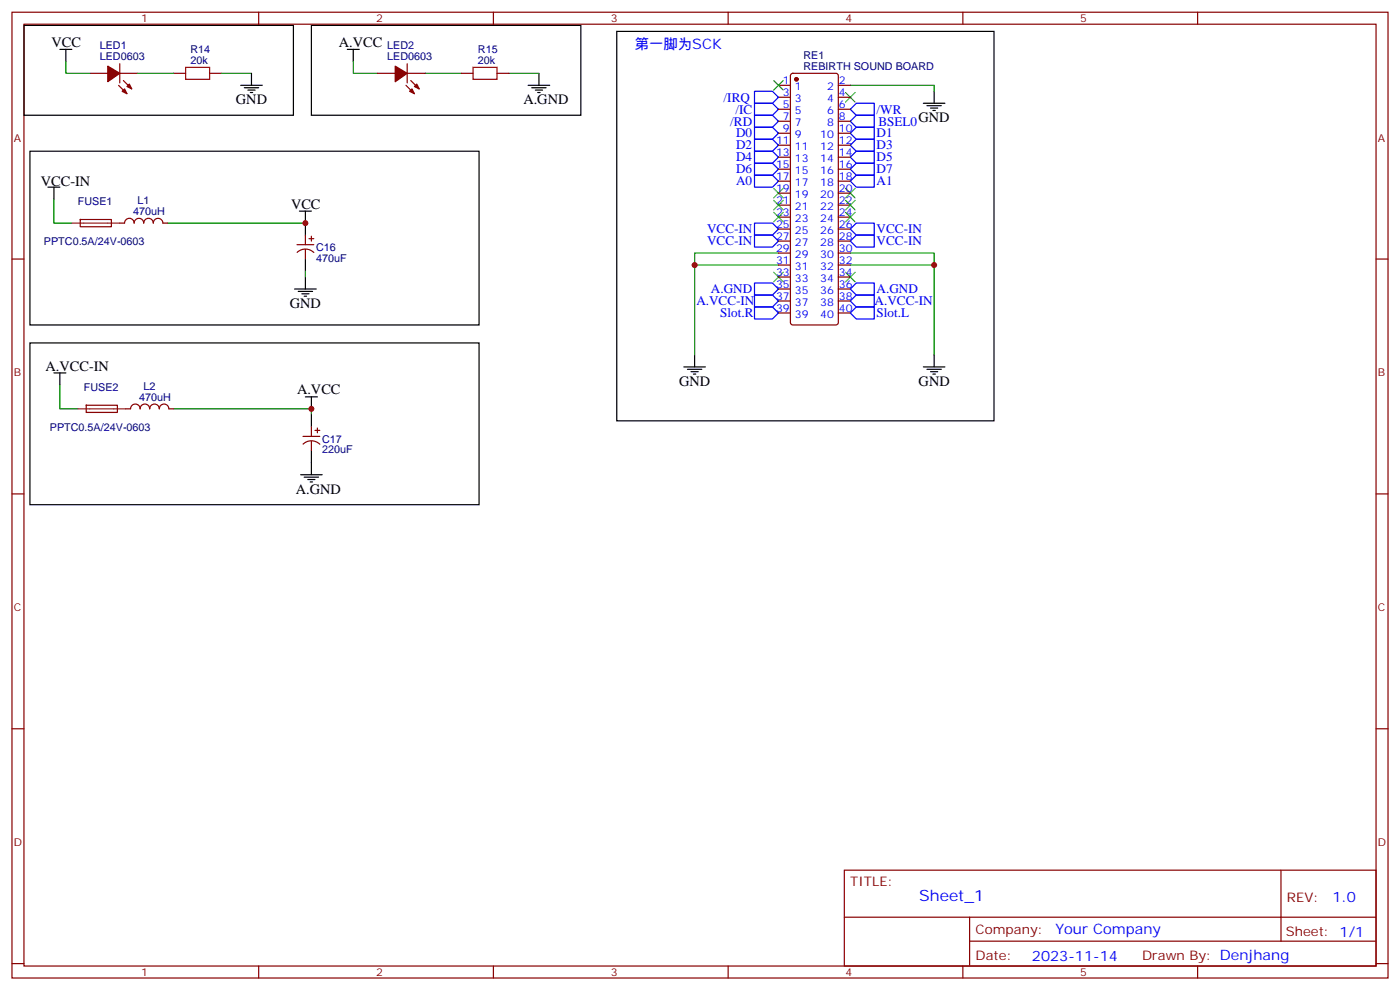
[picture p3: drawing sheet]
<svg xmlns="http://www.w3.org/2000/svg" width="412mm" height="291mm" viewBox="0 0 412 291" stroke-linecap="round" stroke-linejoin="round" font-family="sans-serif">
<g fill="none" stroke="#870000" stroke-width=".35">
<path d="M3.5 3.6h405.4v284.3h-405.4zM7.1 7.1h398.2v277.3h-398.2zM35.3 18.8v5.6M76.2 3.6v3.5M119.9 18.8v5.6M145.3 3.6v3.5M214.5 3.6v3.5M283.6 3.6v3.5M352.8 3.6v3.5M26.5 21.6h5.2M34.9 25.1l2.5 2.5M35.3 21.6h5.3"/>
<path d="M36.3 23.7l2.5 2.5M51.2 21.6h3.5M61.7 21.6h3.6M111.1 21.6h5.3M119.6 25.1l2.5 2.5M119.9 21.6h5.3M121 23.7l2.5 2.5M135.8 21.6h3.5M146.4 21.6h3.5M229.3 25.1h3.5M229.3 28.6h3.5M229.3 32.2h3.5"/>
<path d="M229.3 35.7h3.5M229.3 39.2h3.5M233.1 21.8l.4-.2h12.7l.5 .2 .2 .5v72.7l-.2 .5-.5 .2h-12.7l-.5-.3-.2-.4v-72.7zM246.9 25.1h3.6M246.9 28.6h3.6M246.9 32.2h3.6M246.9 35.7h3.6M246.9 39.2h3.6M229.3 42.8h3.5M229.3 46.3h3.5M229.3 49.8h3.5M229.3 53.3h3.5"/>
<path d="M229.3 56.9h3.5M246.9 42.8h3.6M246.9 46.3h3.6M246.9 49.8h3.6M246.9 53.3h3.6M246.9 56.9h3.6M3.5 76.3h3.6M23.6 64.6h9.2v2.1h-9.1zM35.3 65.7h1.4a1.41 1.41 0 0 1 1.4-1.4 1.41 1.41 0 0 1 1.4 1.4 1.41 1.41 0 0 1 1.4-1.4 1.41 1.41 0 0 1 1.4 1.4 1.41 1.41 0 0 1 1.4-1.4 1.41 1.41 0 0 1 1.5 1.4 1.41 1.41 0 0 1 1.4-1.4 1.41 1.41 0 0 1 1.4 1.4h1.4M87.5 72h4.9M87.5 74.3a3.5 3.5 0 0 1 4.9 0M90 69.2v2.8"/>
<path d="M90 73.4v2.9M91 70.3h1.4M91.7 69.6v1.4M229.3 78h3.5M229.3 74.5h3.5M229.3 71h3.5M229.3 67.5h3.5M229.3 63.9h3.5M229.3 60.4h3.5M246.9 78h3.6M246.9 74.5h3.6M246.9 71h3.6"/>
<path d="M246.9 67.5h3.6M246.9 63.9h3.6M246.9 60.4h3.6M405.3 76.3h3.6M229.3 92.1h3.5M229.3 88.6h3.5M229.3 85.1h3.5M229.3 81.6h3.5M246.9 92.1h3.6M246.9 88.6h3.6M246.9 85.1h3.6M246.9 81.6h3.6"/>
<path d="M25.4 119.3h9.1l.1 2.1h-9.2zM37 120.4h1.5a1.41 1.41 0 0 1 1.4-1.4 1.41 1.41 0 0 1 1.4 1.4M41.3 120.4a1.41 1.41 0 0 1 1.4-1.4 1.41 1.41 0 0 1 1.4 1.4M44.1 120.4a1.41 1.41 0 0 1 1.4-1.4 1.41 1.41 0 0 1 1.4 1.4M46.9 120.4a1.41 1.41 0 0 1 1.4-1.4 1.41 1.41 0 0 1 1.4 1.4M49.7 120.4h1.5M89.3 128.5h4.9M89.3 130.8a3.5 3.5 0 0 1 4.9 0M91.7 125.7v2.8M91.7 129.9v2.8M92.8 126.7h1.4M93.5 126v1.4"/>
<path d="M3.5 145.4h3.6M405.3 145.4h3.6M3.5 214.6h3.6M405.3 214.6h3.6M248.7 256.2h156.6v28.2h-156.6zM377.3 256.2v20.9M248.7 270h156.5M285.6 277.1h119.6M285.6 270v14.1M3.5 283.7h3.6M76.2 284.4v3.5M145.3 284.4v3.5"/>
<path d="M214.5 284.4v3.5M283.6 284.4v3.5M352.8 284.4v3.5M405.3 283.7h3.6"/>
</g>
<g fill="none" stroke="#000" stroke-width=".35">
<path d="M7.1 7.5h79.3v26.4h-79.3zM17.6 14.5h3.6M19.4 14.5v3.6M91.7 7.5h79.4v26.4h-79.4zM102.3 14.5h3.5M104.1 14.5v3.6M181.7 9.2h111.1v114.7h-111.1zM70.9 25.1h6.4M72 25.8h4.2M73 26.5h2.1M73.7 27.2h.7M74.1 21.6v3.5"/>
<path d="M155.6 25.1h6.3M156.6 25.8h4.3M157.7 26.5h2.1M158.4 27.2h.7M158.7 21.6v3.5M272 30.4h6.3M273 31.1h4.3M274.1 31.8h2.1M274.8 32.5h.7M275.2 26.9v3.5M8.8 44.5h132.3v51.2h-132.3zM14.1 55.1h3.5"/>
<path d="M15.9 55.1v3.5M88.2 62.2h3.5M90 62.2v7M90 76.3v3.5M86.8 85.1h6.3M87.8 85.8h4.3M88.9 86.5h2.1M89.6 87.2h.7M90 81.6v3.5M8.8 101h132.3v47.6h-132.3zM15.9 109.8h3.5M17.6 109.8v3.5"/>
<path d="M90 116.8h3.5M91.7 116.8v3.6M201.4 108h6.4M202.5 108.7h4.2M203.6 109.4h2.1M204.3 110.1h.7M204.6 104.5v3.5M272 108h6.3M273 108.7h4.3M274.1 109.4h2.1M274.8 110.1h.7M275.2 104.5v3.5"/>
<path d="M88.5 139.8h6.4M91.7 122.1v3.6M91.7 132.7v7.1M89.6 140.5h4.2M90.7 141.2h2.1M91.4 141.9h.7"/>
</g>
<g fill="none" stroke="#00f" stroke-width=".35">
<path d="M222.2 30.4h5.3l1.8 1.8-1.8 1.7h-5.3zM222.2 33.9h5.3l1.8 1.8-1.8 1.8h-5.3zM222.2 37.5h5.3l1.8 1.7-1.8 1.8h-5.3zM222.2 26.9h5.3l1.8 1.7-1.8 1.8h-5.3zM252.2 33.9h5.3v3.6h-5.3l-1.7-1.8zM252.2 30.4h5.3v3.5h-5.3l-1.7-1.7zM252.2 37.5h5.3v3.5h-5.3l-1.7-1.8zM222.2 41h5.3l1.8 1.8-1.8 1.7h-5.3zM222.2 44.5h5.3l1.8 1.8-1.8 1.7h-5.3zM222.2 48h5.3l1.8 1.8-1.8 1.8h-5.3zM222.2 51.6h5.3l1.8 1.7-1.8 1.8h-5.3zM252.2 51.6h5.3v3.5h-5.3l-1.7-1.8z"/>
<path d="M252.2 41h5.3v3.5h-5.3l-1.7-1.7zM252.2 44.5h5.3v3.5h-5.3l-1.7-1.7zM252.2 48h5.3v3.6h-5.3l-1.7-1.8zM222.2 65.7h5.3l1.8 1.8-1.8 1.7h-5.3zM222.2 69.2h5.3l1.8 1.8-1.8 1.7h-5.3zM252.2 65.7h5.3v3.5h-5.3l-1.7-1.7zM252.2 69.2h5.3v3.5h-5.3l-1.7-1.7zM222.2 83.3h5.3l1.8 1.8-1.8 1.8h-5.3zM222.2 86.9h5.3l1.8 1.7-1.8 1.8h-5.3zM222.2 90.4h5.3l1.8 1.7-1.8 1.8h-5.3zM250.5 92.1l1.7-1.7h5.3v3.5h-5.3zM250.5 88.6l1.7-1.7h5.3v3.5h-5.3z"/>
<path d="M252.2 83.3h5.3v3.6h-5.3l-1.7-1.8z"/>
</g>
<g fill="none" stroke="#008700" stroke-width=".35">
<path d="M19.4 18.1v3.5h7.1M104.1 18.1v3.5h7M40.6 21.6h10.6M65.3 21.6h8.8M125.2 21.6h10.6M149.9 21.6h8.8M250.5 25.1h24.7v1.8M15.9 58.6v7.1h5.3M49.4 65.7h40.6M90 79.8v1.8M204.6 78h24.7M229.3 74.5h-24.7v30"/>
<path d="M250.5 78h24.7M250.5 74.5h24.7v30M17.6 113.3v7.1h5.3M51.2 120.4h40.5v1.7"/>
</g>
<path d="M54.7 19.8h7v3.6h-7zM139.3 19.8h7.1v3.6h-7.1z" fill="none" stroke="#a10000" stroke-width=".35"/>
<g fill="#870000" stroke="#870000" stroke-width=".35">
<path d="M116.4 19.5l3.5 2.1-3.5 2.5z"/>
<path d="M120.6 26.9l.8-.7 .7 1.4z"/>
<path d="M122.8 24.8l.7 1.4-1.4-.7z"/>
<path d="M31.7 19.5l3.6 2.1-3.6 2.5z"/>
<path d="M36.7 26.2l.7 1.4-1.4-.7z"/>
<path d="M38.1 24.8l.7 1.4-1.4-.7z"/>
<circle cx="234.6" cy="23.4" r=".53"/>
</g>
<path d="M21.2 65.7h14.1M22.9 120.4h14.1" fill="none" stroke="#8c2424" stroke-width=".35"/>
<g fill="none" stroke="#3c3" stroke-width=".35">
<path d="M227.9 23.7l2.8 2.8M230.7 23.7l-2.8 2.8M249.1 27.2l2.8 2.9M251.9 27.2l-2.8 2.9M227.9 55.5l2.8 2.8M227.9 59l2.8 2.8M230.7 55.5l-2.8 2.8M230.7 59l-2.8 2.8M249.1 55.5l2.8 2.8M249.1 59l2.8 2.8M251.9 55.5l-2.8 2.8M251.9 59l-2.8 2.8"/>
<path d="M227.9 62.5l2.8 2.8M230.7 62.5l-2.8 2.8M249.1 62.5l2.8 2.8M251.9 62.5l-2.8 2.8M227.9 80.2l2.8 2.8M230.7 80.2l-2.8 2.8M249.1 80.2l2.8 2.8M251.9 80.2l-2.8 2.8"/>
</g>
<g fill="#c00">
<circle cx="91.7" cy="120.4" r=".88"/>
<circle cx="90" cy="65.7" r=".88"/>
<circle cx="204.6" cy="78" r=".88"/>
<circle cx="275.2" cy="78" r=".88"/>
</g>
<text font-size="4.6" fill="#00f" x="270.8" y="265.2">Sheet_1</text>
<g font-size="4.2">
<text x="15.2" y="13.8">VCC</text>
<text x="99.8" y="13.8">A.VCC</text>
<text x="69.5" y="30.8">GND</text>
<text x="154.2" y="30.8">A.GND</text>
<text x="12" y="54.8">VCC-IN</text>
<text x="85.7" y="61.5">VCC</text>
<text x="85.4" y="90.7">GND</text>
<text x="13.4" y="109.1">A.VCC-IN</text>
<text x="200" y="113.7">GND</text>
<text x="270.6" y="113.7">GND</text>
<text x="87.5" y="116.1">A.VCC</text>
<text x="87.1" y="145.4">A.GND</text>
</g>
<g font-size="4.2" fill="#00f">
<text x="187" y="14.5">第一脚为SCK</text>
<text x="392.5" y="265.4">1.0</text>
<text x="310.9" y="275">Your Company</text>
<text x="304" y="282.8">2023-11-14</text>
</g>
<g font-size="3.9" fill="#00f">
<text x="213.2" y="29.9">/IRQ</text>
<text x="216.6" y="33.4">/IC</text>
<text x="258.2" y="33.4">/WR</text>
<text x="215.1" y="37">/RD</text>
<text x="216.8" y="40.5">D0</text>
<text x="258.2" y="40.4">D1</text>
<text x="258.8" y="37">BSEL0GND</text>
<text x="216.8" y="43.9">D2</text>
<text x="216.8" y="47.4">D4</text>
<text x="258.2" y="43.9">D3</text>
<text x="258.2" y="47.4">D5</text>
<text x="216.8" y="51">D6</text>
<text x="258.2" y="51">D7</text>
<text x="216.8" y="54.6">A0</text>
<text x="258.2" y="54.5">A1</text>
<text x="208.3" y="68.7">VCC-IN</text>
<text x="258.2" y="68.7">VCC-IN</text>
<text x="208.3" y="72.2">VCC-IN</text>
<text x="258.2" y="72.2">VCC-IN</text>
<text x="205.1" y="89.9">A.VCC-IN</text>
<text x="209.4" y="86.3">A.GND</text>
<text x="257.6" y="89.9">A.VCC-IN</text>
<text x="258.2" y="86.3">A.GND</text>
<text x="212.2" y="93.4">Slot.R</text>
<text x="258.2" y="93.4">Slot.L</text>
</g>
<g font-size="3.9" fill="#800">
<text x="250.5" y="260.8">TITLE:</text>
<text x="379.1" y="265.4">REV:</text>
<text x="287.4" y="275">Company:</text>
<text x="378.7" y="275.6">Sheet: 1/1</text>
<text x="287.4" y="282.6">Date:</text>
<text x="336.4" y="282.7">Drawn By: Denjhang</text>
</g>
<g font-size="3.2" fill="#800">
<text x="41.6" y="6.6">1</text>
<text x="110.8" y="6.6">2</text>
<text x="179.9" y="6.6">3</text>
<text x="249.1" y="6.6">4</text>
<text x="318.2" y="6.6">5</text>
<text x="4.1" y="41.7">A</text>
<text x="405.9" y="41.7">A</text>
<text x="4.1" y="110.8">B</text>
<text x="405.9" y="110.8">B</text>
<text x="4.1" y="180">C</text>
<text x="405.9" y="180">C</text>
<text x="4.1" y="249.1">D</text>
<text x="405.9" y="249.1">D</text>
<text x="41.6" y="287.4">1</text>
<text x="110.8" y="287.4">2</text>
<text x="179.9" y="287.4">3</text>
<text x="249.1" y="287.4">4</text>
<text x="318.2" y="287.4">5</text>
</g>
<g font-size="3.2" fill="#000080">
<text x="29.4" y="17.7">LED0603</text>
<text x="29.4" y="14.5">LED1</text>
<text x="56.1" y="15.6">R14</text>
<text x="114.1" y="17.7">LED0603</text>
<text x="114.1" y="14.5">LED2</text>
<text x="140.8" y="15.6">R15</text>
<text x="236.7" y="17.4">RE1</text>
<text x="56.1" y="18.8">20k</text>
<text x="140.8" y="18.8">20k</text>
<text x="236.7" y="20.5">REBIRTH SOUND BOARD</text>
<text x="22.9" y="60.4">FUSE1</text>
<text x="39.2" y="63.3">470uH</text>
<text x="40.5" y="60">L1</text>
<text x="12.9" y="72.1">PPTC0.5A/24V-0603</text>
<text x="93.1" y="77">470uF</text>
<text x="93.1" y="73.9">C16</text>
<text x="24.7" y="115.1">FUSE2</text>
<text x="41" y="118">470uH</text>
<text x="42.3" y="114.7">L2</text>
<text x="14.7" y="126.8">PPTC0.5A/24V-0603</text>
<text x="94.9" y="130.3">C17</text>
<text x="94.9" y="133.5">220uF</text>
</g>
<g font-size="3.2" fill="#00f">
<text x="230.6" y="24.8">1</text>
<text x="230.6" y="28.3">3</text>
<text x="234.1" y="26.5">1</text>
<text x="243.6" y="26.5">2</text>
<text x="247.1" y="28.3">4</text>
<text x="247.1" y="24.8">2</text>
<text x="230.6" y="31.8">5</text>
<text x="230.6" y="35.3">7</text>
<text x="234.1" y="30.1">3</text>
<text x="234.1" y="33.6">5</text>
<text x="243.6" y="33.6">6</text>
<text x="243.6" y="30.1">4</text>
<text x="247.1" y="35.3">8</text>
<text x="247.1" y="31.8">6</text>
<text x="230.6" y="38.9">9</text>
<text x="234.1" y="37.1">7</text>
<text x="234.1" y="40.6">9</text>
<text x="241.6" y="40.6">10</text>
<text x="243.6" y="37.1">8</text>
<text x="247.1" y="38.9">10</text>
<text x="228.6" y="42.4">11</text>
<text x="228.6" y="45.9">13</text>
<text x="234.1" y="44.2">11</text>
<text x="234.1" y="47.7">13</text>
<text x="241.6" y="47.7">14</text>
<text x="241.6" y="44.2">12</text>
<text x="247.1" y="45.9">14</text>
<text x="247.1" y="42.4">12</text>
<text x="228.6" y="49.5">15</text>
<text x="228.6" y="53">17</text>
<text x="234.1" y="51.2">15</text>
<text x="241.6" y="51.2">16</text>
<text x="247.1" y="53">18</text>
<text x="247.1" y="49.5">16</text>
<text x="228.6" y="56.5">19</text>
<text x="234.1" y="54.8">17</text>
<text x="234.1" y="58.3">19</text>
<text x="241.6" y="58.3">20</text>
<text x="241.6" y="54.8">18</text>
<text x="247.1" y="56.5">20</text>
<text x="228.6" y="60">21</text>
<text x="228.6" y="63.6">23</text>
<text x="234.1" y="61.8">21</text>
<text x="234.1" y="65.3">23</text>
<text x="241.6" y="65.3">24</text>
<text x="241.6" y="61.8">22</text>
<text x="247.1" y="63.6">24</text>
<text x="247.1" y="60">22</text>
<text x="228.6" y="67.1">25</text>
<text x="228.6" y="70.6">27</text>
<text x="234.1" y="68.9">25</text>
<text x="241.6" y="68.9">26</text>
<text x="247.1" y="70.6">28</text>
<text x="247.1" y="67.1">26</text>
<text x="228.6" y="74.2">29</text>
<text x="228.6" y="77.7">31</text>
<text x="234.1" y="72.4">27</text>
<text x="234.1" y="75.9">29</text>
<text x="241.6" y="75.9">30</text>
<text x="241.6" y="72.4">28</text>
<text x="247.1" y="77.7">32</text>
<text x="247.1" y="74.2">30</text>
<text x="228.6" y="81.2">33</text>
<text x="234.1" y="79.4">31</text>
<text x="234.1" y="83">33</text>
<text x="241.6" y="83">34</text>
<text x="241.6" y="79.4">32</text>
<text x="247.1" y="81.2">34</text>
<text x="228.6" y="84.7">35</text>
<text x="228.6" y="88.3">37</text>
<text x="234.1" y="86.5">35</text>
<text x="241.6" y="86.5">36</text>
<text x="247.1" y="88.3">38</text>
<text x="247.1" y="84.7">36</text>
<text x="228.6" y="91.8">39</text>
<text x="234.1" y="90">37</text>
<text x="234.1" y="93.6">39</text>
<text x="241.6" y="93.6">40</text>
<text x="241.6" y="90">38</text>
<text x="247.1" y="91.8">40</text>
</g>
</svg>
